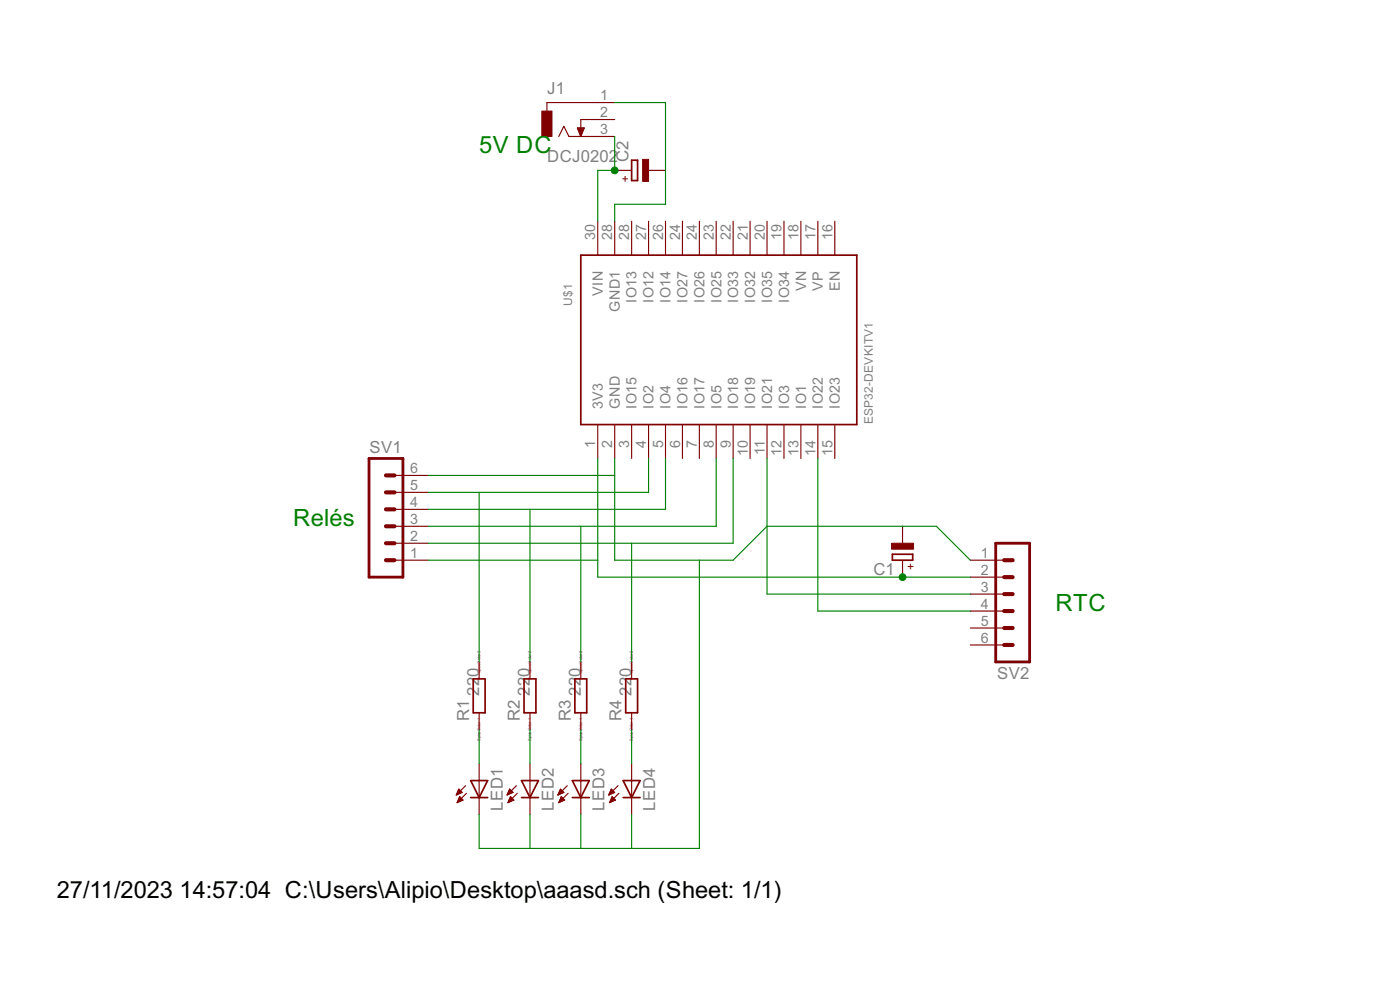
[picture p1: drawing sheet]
<svg xmlns="http://www.w3.org/2000/svg" width="210mm" height="148mm" viewBox="0 0 210 148" stroke-linecap="round" stroke-linejoin="round" font-family="sans-serif">
<g fill="none" stroke="#800000" stroke-width=".25">
<path d="M87.1 38.2h41.4v25.4h-41.4zM94.7 24h.9v3.1h-.9zM133.8 83h3v.9h-3zM70.6 116.9h2.5l-1.3 2.6zM70.6 119.5h2.5M71 101.7h1.7v5.1h-1.7zM78.2 119.5h2.5M78.2 116.9h2.5l-1.2 2.6zM78.6 101.7h1.7v5.1h-1.7zM85.8 119.5h2.5M85.8 116.9h2.5l-1.2 2.6zM86.2 101.7h1.8v5.1h-1.8z"/>
<path d="M93.4 119.5h2.6M93.4 116.9h2.6l-1.3 2.6zM93.8 101.7h1.8v5.1h-1.8z"/>
</g>
<g fill="none" stroke="#800000" stroke-width=".17">
<path d="M86.6 19.2h1l-.5 1.2zM86.6 19.3h.9M86.7 19.4h.8M86.7 19.5h.7M86.8 19.7h.6M86.8 19.8h.5M86.9 19.9h.4M92.2 15.4h-10.2v1.2M92.2 17.9h-5.1v2.5M83.8 20.4l.7-1.5 .8 1.5h6.9M86.9 20h.3M87 20.2h.2"/>
<path d="M87 20.3h.1M87.1 20.4h.1M89.6 33.1v5.1M92.2 33.1v5.1M92.2 25.5h2.5M94.7 33.1v5.1M97.2 33.1v5.1M97.2 25.5h2.6M99.8 33.1v5.1M102.3 33.1v5.1M104.9 33.1v5.1M107.4 33.1v5.1"/>
<path d="M109.9 33.1v5.1M112.5 33.1v5.1M115 33.1v5.1M117.5 33.1v5.1M120.1 33.1v5.1M122.6 33.1v5.1M125.2 33.1v5.1M59.1 78.8h5.1M59.1 76.3h5.1M59.1 73.8h5.1M59.1 71.2h5.1M89.6 63.6v5.1"/>
<path d="M92.2 63.6v5.1M94.7 63.6v5.1M97.2 63.6v5.1M99.8 63.6v5.1M102.3 63.6v5.1M104.9 63.6v5.1M107.4 63.6v5.1M109.9 63.6v5.1M112.5 63.6v5.1M115 63.6v5.1M117.5 63.6v5.1M120.1 63.6v5.1"/>
<path d="M122.6 63.6v5.1M125.2 63.6v5.1M135.3 78.8v2.6M59.1 83.9h5.1M59.1 81.4h5.1M71.8 99.2v2.5M79.5 99.2v2.5M87.1 99.2v2.5M94.7 99.2v2.5M135.3 83.9v2.6M145.5 83.9h5.1M145.5 86.5h5.1"/>
<path d="M145.5 89h5.1M145.5 91.5h5.1M145.5 94.1h5.1M145.5 96.6h5.1M68.4 119h.1M68.5 118.9h.3M68.5 118.8h.6M68.6 118.7h.7M68.6 118.6h.6M68.7 118.4h.3M68.7 119.9h.7M68.7 118.3h.2"/>
<path d="M68.7 119.8h.6M68.8 118.2l.5 .5-.9 .4zM68.8 119.7h.4M68.8 119.5h.3M68.9 119.4h.1M68.9 119.4l.5 .5-.9 .3zM69.8 117.7l-1.4 1.4M69.9 118.9l-1.4 1.3M71.8 106.8v2.5M71.8 114.4v7.6M76.1 119h.1M76.1 118.9h.3"/>
<path d="M76.2 118.8h.5M76.2 118.7h.7M76.3 118.6h.5M76.3 118.4h.3M76.3 119.9h.7M76.3 119.8h.7M76.4 118.3h.1M76.4 119.7h.4M76.4 118.2l.5 .5-.9 .4zM76.5 119.5h.2M76.5 119.4h.1M76.5 119.4l.5 .5-.8 .3z"/>
<path d="M77.4 117.7l-1.4 1.4M77.6 118.9l-1.4 1.3M79.5 106.8v2.5M79.5 114.4v7.6M83.7 119h.1M83.7 118.9h.4M83.8 118.8h.5M83.8 118.7h.7M83.9 118.6h.5M83.9 118.4h.4M83.9 119.9h.7M84 119.8h.6"/>
<path d="M84 118.3h.1M84 119.7h.5M84 118.2l.5 .5-.8 .4zM84.1 119.5h.2M84.1 119.4h.1M84.2 119.4l.5 .5-.9 .3zM85 117.7l-1.3 1.4M85.2 118.9l-1.4 1.3M87.1 106.8v2.5M87.1 114.4v7.6M91.3 119h.1M91.3 118.9h.4"/>
<path d="M91.4 118.8h.5M91.4 118.7h.7M91.5 118.6h.5M91.5 118.4h.4M91.5 119.9h.7M91.6 118.3h.2M91.6 119.8h.6M91.7 119.7h.4M91.7 118.2l.5 .5-.9 .4zM91.7 119.5h.2M91.8 119.4h.1M91.8 119.4l.5 .5-.9 .3z"/>
<path d="M92.7 117.7l-1.4 1.4M92.8 118.9l-1.4 1.3M94.7 106.8v2.5M94.7 114.4v7.6M68.6 120.1h.2M68.6 120h.5M76.2 120.1h.2M76.3 120h.4M83.8 120.1h.2M83.9 120h.4M91.4 120.1h.3M91.5 120h.4"/>
</g>
<path d="M55.3 68.7h5.1v17.8h-5.1zM149.3 81.4h5.1v17.8h-5.1z" fill="none" stroke="#800000" stroke-width=".42"/>
<path d="M57.9 78.8h1.2M57.9 73.8h1.2M57.9 76.3h1.2M57.9 71.2h1.2M57.9 81.4h1.2M57.9 83.9h1.2M150.6 83.9h1.2M150.6 89h1.2M150.6 86.5h1.2M150.6 94.1h1.2M150.6 91.5h1.2M150.6 96.6h1.2" fill="none" stroke="#800000" stroke-width=".61"/>
<g fill="#800000" stroke="#800000" stroke-width=".15">
<path d="M81.2 16.6h1.6v3.8h-1.6z"/>
<path d="M96.4 23.9h.8v3.3h-.8z"/>
<path d="M133.7 81.4h3.3v.9h-3.3z"/>
</g>
<g fill="none" stroke="#008000" stroke-width=".17">
<path d="M92.2 15.4h7.6v15.2h-7.6v2.5M92.2 20.4v5.1h-2.6v7.6M64.2 71.2h28M71.8 73.8v25.4M79.5 76.3v22.9M87.1 78.8v20.4M89.6 68.7v17.8h55.9M92.2 68.7v15.2h17.7l5.1-5.1h25.4l5.1 5.1M97.2 68.7v5.1h-33M99.8 68.7v7.6h-35.6M107.4 68.7v10.1h-43.2M109.9 68.7v12.7h-45.7"/>
<path d="M115 68.7v20.3h30.5M122.6 68.7v22.8h22.9M64.2 83.9h25.4M94.7 81.4v17.8M104.9 83.9v43.2h-33.1v-5.1M71.8 109.3v5.1M79.5 109.3v5.1M87.1 109.3v5.1M94.7 109.3v5.1M79.5 122v5.1M87.1 122v5.1M94.7 122v5.1"/>
</g>
<g fill="#008000" stroke="#008000" stroke-width=".15">
<circle cx="92.2" cy="25.5" r=".51"/>
<circle cx="135.3" cy="86.5" r=".51"/>
</g>
<g font-size="4" fill="#008000">
<text x="71.8" y="23">5V DC</text>
<text x="44" y="78.8">Relés</text>
<text x="158.2" y="91.5">RTC</text>
</g>
<g font-size="4">
<text x="8.5" y="134.5">27/11/2023</text>
<text x="26.9" y="134.5">14:57:04 C:\Users\Alipio\Desktop\aaasd.sch (Sheet: 1/1)</text>
</g>
<g font-size="2.8" fill="#808080">
<text x="82" y="14.1">J1</text>
<text x="82" y="24.3">DCJ0202</text>
<text x="94.2" y="24.3" transform="rotate(-90 94.2 24.3)">C2</text>
<text x="55.4" y="67.9">SV1</text>
<text x="130.9" y="86.2">C1</text>
<text x="149.5" y="101.7">SV2</text>
<text x="71.8" y="104.2" transform="rotate(-90 71.8 104.2)">220</text>
<text x="79.5" y="104.2" transform="rotate(-90 79.5 104.2)">220</text>
<text x="87.1" y="104.2" transform="rotate(-90 87.1 104.2)">220</text>
<text x="94.7" y="104.2" transform="rotate(-90 94.7 104.2)">220</text>
<text x="70.3" y="108" transform="rotate(-90 70.3 108)">R1</text>
<text x="78" y="108" transform="rotate(-90 78 108)">R2</text>
<text x="85.6" y="108" transform="rotate(-90 85.6 108)">R3</text>
<text x="93.2" y="108" transform="rotate(-90 93.2 108)">R4</text>
<text x="75.4" y="121.5" transform="rotate(-90 75.4 121.5)">LED1</text>
<text x="83" y="121.5" transform="rotate(-90 83 121.5)">LED2</text>
<text x="90.6" y="121.5" transform="rotate(-90 90.6 121.5)">LED3</text>
<text x="98.2" y="121.5" transform="rotate(-90 98.2 121.5)">LED4</text>
</g>
<g font-size="2.4" fill="#808080">
<text x="90" y="15">1</text>
<text x="90" y="17.6">2</text>
<text x="90" y="20.1">3</text>
<text x="89.3" y="35.9" transform="rotate(-90 89.3 35.9)">30</text>
<text x="91.8" y="35.9" transform="rotate(-90 91.8 35.9)">28</text>
<text x="94.3" y="35.9" transform="rotate(-90 94.3 35.9)">28</text>
<text x="96.9" y="35.9" transform="rotate(-90 96.9 35.9)">27</text>
<text x="99.4" y="35.9" transform="rotate(-90 99.4 35.9)">26</text>
<text x="102" y="35.9" transform="rotate(-90 102 35.9)">24</text>
<text x="104.5" y="35.9" transform="rotate(-90 104.5 35.9)">24</text>
<text x="107" y="35.9" transform="rotate(-90 107 35.9)">23</text>
<text x="109.6" y="35.9" transform="rotate(-90 109.6 35.9)">22</text>
<text x="112.1" y="35.9" transform="rotate(-90 112.1 35.9)">21</text>
<text x="114.7" y="35.9" transform="rotate(-90 114.7 35.9)">20</text>
<text x="117.2" y="35.9" transform="rotate(-90 117.2 35.9)">19</text>
<text x="119.7" y="35.9" transform="rotate(-90 119.7 35.9)">18</text>
<text x="122.3" y="35.9" transform="rotate(-90 122.3 35.9)">17</text>
<text x="124.8" y="35.9" transform="rotate(-90 124.8 35.9)">16</text>
<text x="90.4" y="44.3" transform="rotate(-90 90.4 44.3)">VIN</text>
<text x="92.9" y="46.7" transform="rotate(-90 92.9 46.7)">GND1</text>
<text x="95.5" y="45.3" transform="rotate(-90 95.5 45.3)">IO13</text>
<text x="98" y="45.3" transform="rotate(-90 98 45.3)">IO12</text>
<text x="100.5" y="45.3" transform="rotate(-90 100.5 45.3)">IO14</text>
<text x="103.1" y="45.3" transform="rotate(-90 103.1 45.3)">IO27</text>
<text x="105.6" y="45.3" transform="rotate(-90 105.6 45.3)">IO26</text>
<text x="108.2" y="45.3" transform="rotate(-90 108.2 45.3)">IO25</text>
<text x="110.7" y="45.3" transform="rotate(-90 110.7 45.3)">IO33</text>
<text x="113.2" y="45.3" transform="rotate(-90 113.2 45.3)">IO32</text>
<text x="115.8" y="45.3" transform="rotate(-90 115.8 45.3)">IO35</text>
<text x="118.3" y="45.3" transform="rotate(-90 118.3 45.3)">IO34</text>
<text x="120.8" y="43.7" transform="rotate(-90 120.8 43.7)">VN</text>
<text x="123.4" y="43.5" transform="rotate(-90 123.4 43.5)">VP</text>
<text x="125.9" y="43.7" transform="rotate(-90 125.9 43.7)">EN</text>
<text x="90.4" y="61.3" transform="rotate(-90 90.4 61.3)">3V3</text>
<text x="92.9" y="61.2" transform="rotate(-90 92.9 61.2)">GND</text>
<text x="95.5" y="61.2" transform="rotate(-90 95.5 61.2)">IO15</text>
<text x="98" y="61.2" transform="rotate(-90 98 61.2)">IO2</text>
<text x="100.5" y="61.2" transform="rotate(-90 100.5 61.2)">IO4</text>
<text x="103.1" y="61.2" transform="rotate(-90 103.1 61.2)">IO16</text>
<text x="105.6" y="61.2" transform="rotate(-90 105.6 61.2)">IO17</text>
<text x="108.2" y="61.2" transform="rotate(-90 108.2 61.2)">IO5</text>
<text x="110.7" y="61.2" transform="rotate(-90 110.7 61.2)">IO18</text>
<text x="113.2" y="61.2" transform="rotate(-90 113.2 61.2)">IO19</text>
<text x="115.8" y="61.2" transform="rotate(-90 115.8 61.2)">IO21</text>
<text x="118.3" y="61.2" transform="rotate(-90 118.3 61.2)">IO3</text>
<text x="120.8" y="61.2" transform="rotate(-90 120.8 61.2)">IO1</text>
<text x="123.4" y="61.2" transform="rotate(-90 123.4 61.2)">IO22</text>
<text x="125.9" y="61.2" transform="rotate(-90 125.9 61.2)">IO23</text>
<text x="61.5" y="70.9">6</text>
<text x="89.3" y="67.1" transform="rotate(-90 89.3 67.1)">1</text>
<text x="91.8" y="67.1" transform="rotate(-90 91.8 67.1)">2</text>
<text x="94.3" y="67.1" transform="rotate(-90 94.3 67.1)">3</text>
<text x="96.9" y="67.1" transform="rotate(-90 96.9 67.1)">4</text>
<text x="99.4" y="67.1" transform="rotate(-90 99.4 67.1)">5</text>
<text x="102" y="67.1" transform="rotate(-90 102 67.1)">6</text>
<text x="104.5" y="67.1" transform="rotate(-90 104.5 67.1)">7</text>
<text x="107" y="67.1" transform="rotate(-90 107 67.1)">8</text>
<text x="109.6" y="67.1" transform="rotate(-90 109.6 67.1)">9</text>
<text x="112.1" y="68.3" transform="rotate(-90 112.1 68.3)">10</text>
<text x="114.7" y="68.2" transform="rotate(-90 114.7 68.2)">11</text>
<text x="117.2" y="68.3" transform="rotate(-90 117.2 68.3)">12</text>
<text x="119.7" y="68.3" transform="rotate(-90 119.7 68.3)">13</text>
<text x="122.3" y="68.3" transform="rotate(-90 122.3 68.3)">14</text>
<text x="124.8" y="68.3" transform="rotate(-90 124.8 68.3)">15</text>
<text x="61.5" y="76">4</text>
<text x="61.5" y="73.4">5</text>
<text x="61.5" y="83.6">1</text>
<text x="61.5" y="81">2</text>
<text x="61.5" y="78.5">3</text>
<text x="147" y="83.6">1</text>
<text x="147" y="86.1">2</text>
<text x="147" y="88.7">3</text>
<text x="147" y="91.2">4</text>
<text x="147" y="93.7">5</text>
<text x="147" y="96.3">6</text>
</g>
<g font-size="2" fill="#800000">
<text x="93.2" y="27.4">+</text>
<text x="137.2" y="85.4" transform="rotate(-90 137.2 85.4)">+</text>
</g>
<g font-size="2" fill="#808080">
<text x="85.8" y="45.8" transform="rotate(-90 85.8 45.8)">U$1</text>
<text x="130.9" y="63.6" transform="rotate(-90 130.9 63.6)">ESP32-DEVKITV1</text>
</g>
<g font-size=".7" fill="#800080">
<text x="72" y="100.9" transform="rotate(-90 72 100.9)">SpiceOrder 2</text>
<text x="79.6" y="100.9" transform="rotate(-90 79.6 100.9)">SpiceOrder 2</text>
<text x="87.3" y="100.9" transform="rotate(-90 87.3 100.9)">SpiceOrder 2</text>
<text x="94.9" y="100.9" transform="rotate(-90 94.9 100.9)">SpiceOrder 2</text>
<text x="72" y="111" transform="rotate(-90 72 111)">SpiceOrder 1</text>
<text x="79.6" y="111" transform="rotate(-90 79.6 111)">SpiceOrder 1</text>
<text x="87.3" y="111" transform="rotate(-90 87.3 111)">SpiceOrder 1</text>
<text x="94.9" y="111" transform="rotate(-90 94.9 111)">SpiceOrder 1</text>
</g>
</svg>
